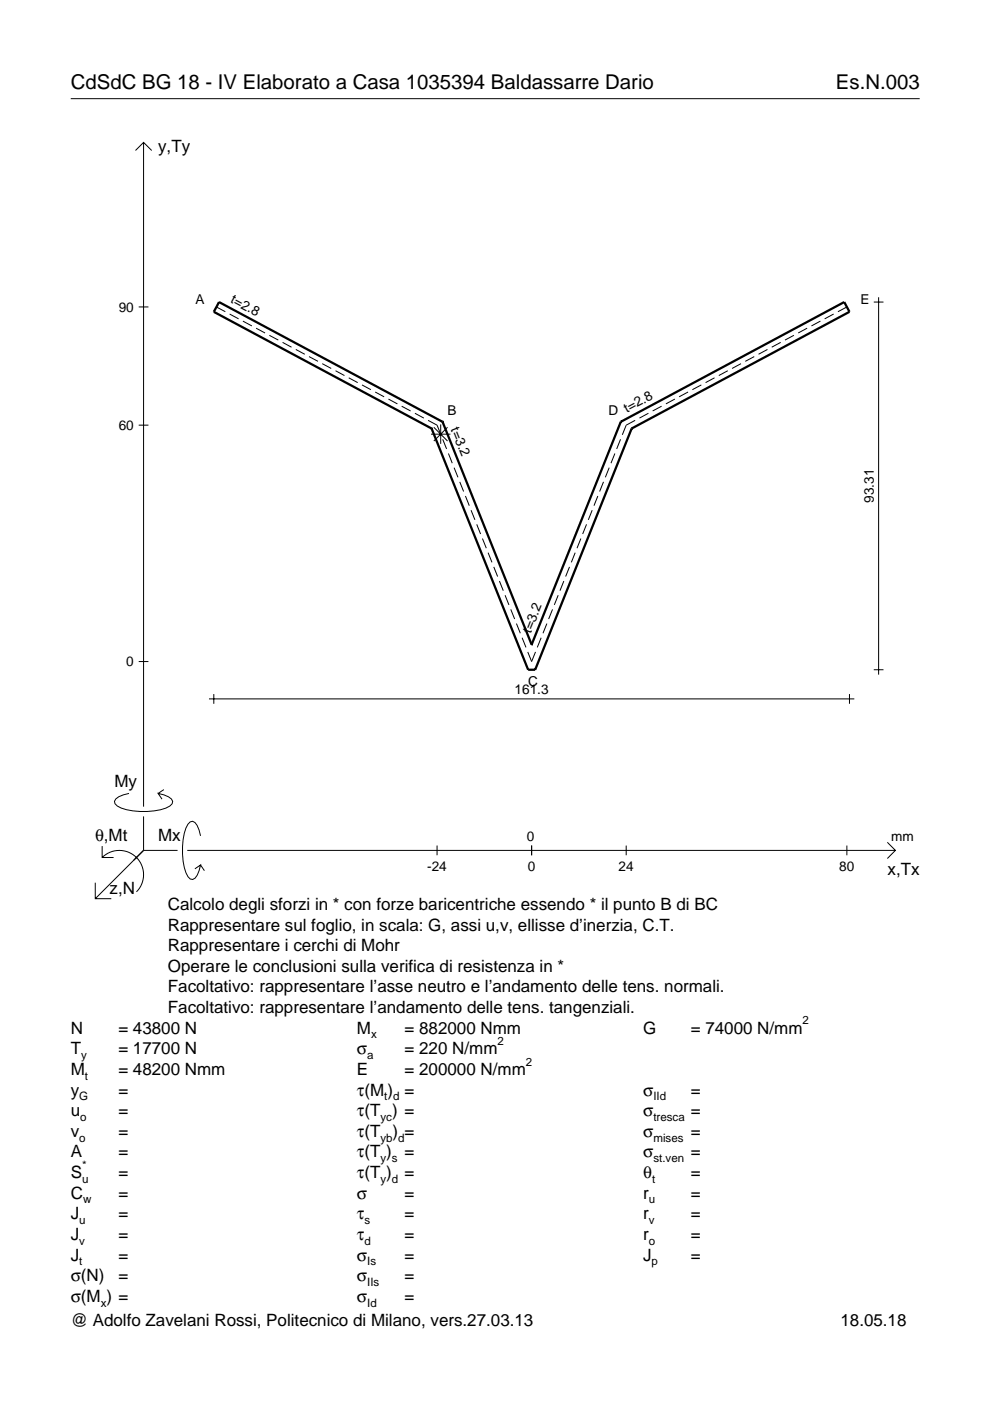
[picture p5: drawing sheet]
<svg xmlns="http://www.w3.org/2000/svg" width="210mm" height="297mm" viewBox="0 0 210 297" stroke-linecap="round" stroke-linejoin="round" font-family="sans-serif">
<g fill="none" stroke="#000" stroke-width=".21">
<path d="M15 20.9h180M28.7 31.9l1.7-1.7 1.8 1.7M30.4 30.2v140.8M29.4 65.1h2.1M45.9 65.1l1.9 1M48.7 66.6l1.9 1M51.5 68.1l1.9 1M54.3 69.6l1.9 1M57.1 71.1l1.9 1M59.9 72.6l1.9 1M62.7 74.1l1.9 1M65.5 75.6l1.9 1"/>
<path d="M68.3 77.1l1.9 1M71.1 78.6l1.9 1M154.3 78.6l-1.9 1M157.1 77.1l-1.9 1M159.9 75.6l-1.9 1M162.7 74.1l-1.9 1M165.5 72.6l-1.9 1M168.3 71.1l-1.9 1M171.1 69.6l-1.9 1M173.9 68.1l-1.9 1M176.7 66.6l-1.9 1M179.6 65.1l-1.9 1"/>
<path d="M185.3 64h2M186.3 63v80M29.4 90.1h2.1M73.9 80.1l1.9 1M76.7 81.6l1.9 1M79.5 83.1l1.9 1M82.4 84.6l1.9 1M85.2 86.1l1.9 1M88 87.6l1.9 1M90.8 89.1l1.9 1 .8 2.1M91.4 92.1h4.1M92 90.6l2.9 2.9"/>
<path d="M93.4 90v4.1M93.9 93.1l.8 2.1M94.9 90.6l-2.9 2.9M95.1 96.2l.8 2M96.3 99.2l.8 2M129.2 99.2l-.9 2M130.4 96.2l-.9 2M131.6 93.1l-.9 2.1M134.7 89.1l-1.9 1-.9 2.1M137.5 87.6l-1.9 1M140.3 86.1l-1.9 1M143.1 84.6l-1.9 1"/>
<path d="M145.9 83.1l-1.9 1M148.7 81.6l-1.9 1M151.5 80.1l-1.9 1M97.5 102.2l.8 2M98.7 105.2l.8 2M99.9 108.2l.8 2M101.1 111.2l.8 2M102.3 114.2l.8 2M103.5 117.2l.8 2M121.9 117.2l-.8 2M123.2 114.2l-.9 2M124.4 111.2l-.9 2"/>
<path d="M125.6 108.2l-.9 2M126.8 105.2l-.9 2M128 102.2l-.9 2M104.7 120.2l.8 2M105.9 123.2l.8 2M107.1 126.2l.8 2.1M108.3 129.2l.8 2.1M109.5 132.2l.8 2.1M110.7 135.2l.8 2.1M111.9 138.2l.8 2.1 .8-2.1M114.7 135.2l-.8 2.1M115.9 132.2l-.8 2.1"/>
<path d="M117.1 129.2l-.8 2.1M118.3 126.2l-.8 2.1M119.5 123.2l-.8 2M120.7 120.2l-.8 2M29.4 140.3h2.1M44.3 148.2h136.8M45.3 147.2v2M180.1 147.2v2M185.3 142h2M21.7 179.4v2.4h2.4M27.3 168.2a3.6 3.6 0 0 0-3 1.7l.1 .5a5.6 5.6 0 0 0 3.8 1.5 13.4 13.4 0 0 0 7.8-1l.5-.5 .1-.5a3.6 3.6 0 0 0-3.1-1.7l.8 1.2M30.4 173.1v7.2"/>
<path d="M34.7 167.4l-1.2 .8M42.5 177.2a3.6 3.6 0 0 0-1.7-3.1l-.5 .2a5.7 5.7 0 0 0-1.5 3.7 13.3 13.3 0 0 0 1 7.9l.5 .5 .5 .1a3.6 3.6 0 0 0 1.7-3.1l-1.2 .8M92.7 179.3v2M112.7 179.3v2M132.8 179.3v2M179.6 179.3v2M188.1 178.6l1.7 1.7-1.7 1.7M20.2 187.2v3.3h3.4M21.7 181.8a5.1 5.1 0 0 1 7.2 0 5.1 5.1 0 0 1 0 7.3M30.4 180.3l-10.2 10.2M30.4 180.3h7.2M39.7 180.3h150.1"/>
<path d="M42.5 183.4l.8 1.2"/>
</g>
<path d="M91.5 90.9h.1M91.5 90.9l20.5 51.1h1.5l20.4-51.1M93.8 89.4h.1M93.8 89.4l-47.4-25.4-1.1 2.1 46.2 24.8M93.8 89.4l18.9 47.3M131.6 89.4h.1M131.6 89.4l-18.9 47.3M131.6 89.4l47.4-25.4 1.1 2.1-46.2 24.8M133.9 90.9h.1M112.7 136.7h.1" fill="none" stroke="#000" stroke-width=".48"/>
<g font-size="4.3">
<text x="15" y="18.9">CdSdC BG 18 - IV Elaborato a Casa 1035394 Baldassarre Dario</text>
<text x="177.2" y="18.9">Es.N.003</text>
</g>
<g font-size="3.6">
<text x="33.5" y="32.3">y,Ty</text>
<text x="24.3" y="166.9">My</text>
<text x="20.1" y="178.2">θ,Mt</text>
<text x="33.5" y="178.2">Mx</text>
<text x="188.2" y="185.5">x,Tx</text>
<text x="23.2" y="189.6">z,N</text>
<text x="35.6" y="192.9">Calcolo degli sforzi in * con forze baricentriche essendo * il punto B di BC</text>
<text x="35.6" y="197.3">Rappresentare sul foglio, in scala: G, assi u,v, ellisse d’inerzia, C.T.</text>
<text x="35.6" y="201.7">Rappresentare i cerchi di Mohr</text>
<text x="35.6" y="206">Operare le conclusioni sulla verifica di resistenza in *</text>
<text x="35.6" y="210.4">Facoltativo: rappresentare l’asse neutro e l’andamento delle tens. normali.</text>
<text x="35.6" y="214.8">Facoltativo: rappresentare l’andamento delle tens. tangenziali.</text>
<text x="15" y="219.2">N</text>
<text x="25.1" y="219.2">= 43800 N</text>
<text x="75.7" y="219.2">M</text>
<text x="85.8" y="219.2">= 882000 Nmm</text>
<text x="136.4" y="219.2">G</text>
<text x="146.5" y="219.2">= 74000 N/mm</text>
<text x="15" y="227.9">M</text>
<text x="15" y="223.5">T</text>
<text x="25.1" y="223.5">= 17700 N</text>
<text x="25.1" y="227.9">= 48200 Nmm</text>
<text x="75.7" y="223.5">σ</text>
<text x="75.7" y="227.9">E</text>
<text x="85.8" y="223.5">= 220 N/mm</text>
<text x="85.8" y="227.9">= 200000 N/mm</text>
<text x="15" y="232.3">y</text>
<text x="25.1" y="232.3">=</text>
<text x="75.7" y="232.3">τ(M ) =</text>
<text x="136.4" y="232.3">σ</text>
<text x="146.5" y="232.3">=</text>
<text x="15" y="236.7">u</text>
<text x="25.1" y="236.7">=</text>
<text x="75.7" y="236.7">τ(T ) =</text>
<text x="136.4" y="236.7">σ</text>
<text x="146.5" y="236.7">=</text>
<text x="15" y="241">v</text>
<text x="15" y="245.4">A</text>
<text x="25.1" y="241">=</text>
<text x="25.1" y="245.4">=</text>
<text x="75.7" y="245.4">τ(T )</text>
<text x="75.7" y="241">τ(T</text>
<text x="83.3" y="241">) =</text>
<text x="85.8" y="245.4">=</text>
<text x="136.4" y="241">σ</text>
<text x="136.4" y="245.4">σ</text>
<text x="146.5" y="241">=</text>
<text x="146.5" y="245.4">=</text>
<text x="15" y="249.8">S</text>
<text x="25.1" y="249.8">=</text>
<text x="75.7" y="249.8">τ(T )</text>
<text x="85.8" y="249.8">=</text>
<text x="136.4" y="249.8">θ</text>
<text x="146.5" y="249.8">=</text>
<text x="15" y="254.2">C</text>
<text x="25.1" y="254.2">=</text>
<text x="75.7" y="254.2">σ</text>
<text x="85.8" y="254.2">=</text>
<text x="136.4" y="254.2">r</text>
<text x="146.5" y="254.2">=</text>
<text x="15" y="258.5">J</text>
<text x="15" y="262.9">J</text>
<text x="25.1" y="258.5">=</text>
<text x="25.1" y="262.9">=</text>
<text x="75.7" y="258.5">τ</text>
<text x="75.7" y="262.9">τ</text>
<text x="85.8" y="258.5">=</text>
<text x="85.8" y="262.9">=</text>
<text x="136.4" y="258.5">r</text>
<text x="136.4" y="262.9">r</text>
<text x="146.5" y="258.5">=</text>
<text x="146.5" y="262.9">=</text>
<text x="15" y="267.3">J</text>
<text x="25.1" y="267.3">=</text>
<text x="75.7" y="267.3">σ</text>
<text x="85.8" y="267.3">=</text>
<text x="136.4" y="267.3">J</text>
<text x="146.5" y="267.3">=</text>
<text x="15" y="271.7">σ(N)</text>
<text x="25.1" y="271.7">=</text>
<text x="75.7" y="271.7">σ</text>
<text x="85.8" y="271.7">=</text>
<text x="15" y="281.2">@ Adolfo Zavelani Rossi, Politecnico di Milano, vers.27.03.13</text>
<text x="15" y="276">σ(M ) =</text>
<text x="75.7" y="276">σ</text>
<text x="85.8" y="276">=</text>
<text x="178.2" y="281.2">18.05.18</text>
</g>
<g font-size="2.9">
<text x="41.5" y="64.5">A</text>
<text x="48.7" y="64.1" transform="rotate(28 48.7 64.1)">t=2.8</text>
<text x="182.5" y="64.5">E</text>
<text x="25.2" y="66.1">90</text>
<text x="94.9" y="88.1">B</text>
<text x="129" y="88.1">D</text>
<text x="132.9" y="87.6" transform="rotate(-28 132.9 87.6)">t=2.8</text>
<text x="25.2" y="91.1">60</text>
<text x="95.5" y="91" transform="rotate(68 95.5 91)">t=3.2</text>
<text x="185.3" y="106.6" transform="rotate(-90 185.3 106.6)">93.31</text>
<text x="112.5" y="134.4" transform="rotate(-68 112.5 134.4)">t=3.2</text>
<text x="26.8" y="141.3">0</text>
<text x="109.1" y="147.2">161.3</text>
<text x="112" y="145.4">C</text>
<text x="111.7" y="178.2">0</text>
<text x="189" y="178.2">mm</text>
<text x="90.6" y="184.7">-24</text>
<text x="111.9" y="184.7">0</text>
<text x="131.2" y="184.7">24</text>
<text x="178" y="184.7">80</text>
</g>
<g font-size="2.4">
<text x="78.7" y="220.2">x</text>
<text x="105.5" y="221.5">2</text>
<text x="170.2" y="217.2">2</text>
<text x="17.2" y="224.5">y</text>
<text x="77.9" y="224.5">a</text>
<text x="111.5" y="225.9">2</text>
<text x="16.8" y="233.3">G</text>
<text x="18" y="228.9">t</text>
<text x="81.5" y="233.3">t d</text>
<text x="138.5" y="233.3">IId</text>
<text x="17" y="237.7">o</text>
<text x="80.7" y="237.7">yc</text>
<text x="138.5" y="237.7">tresca</text>
<text x="16.8" y="242">o</text>
<text x="80.7" y="242">yb d</text>
<text x="138.5" y="242">mises</text>
<text x="17.4" y="250.8">u</text>
<text x="17.4" y="247.8">*</text>
<text x="80.7" y="246.4">y s</text>
<text x="80.7" y="250.8">y d</text>
<text x="138.2" y="250.8">t</text>
<text x="138.5" y="246.4">st.ven</text>
<text x="17.6" y="255.2">w</text>
<text x="137.6" y="255.2">u</text>
<text x="16.8" y="259.5">u</text>
<text x="16.8" y="263.9">v</text>
<text x="77.3" y="259.5">s</text>
<text x="77.3" y="263.9">d</text>
<text x="137.6" y="259.5">v</text>
<text x="137.6" y="263.9">o</text>
<text x="16.8" y="268.3">t</text>
<text x="77.9" y="268.3">Is</text>
<text x="138.2" y="268.3">p</text>
<text x="77.9" y="272.7">IIs</text>
<text x="21.4" y="277">x</text>
<text x="77.9" y="277">Id</text>
</g>
</svg>
